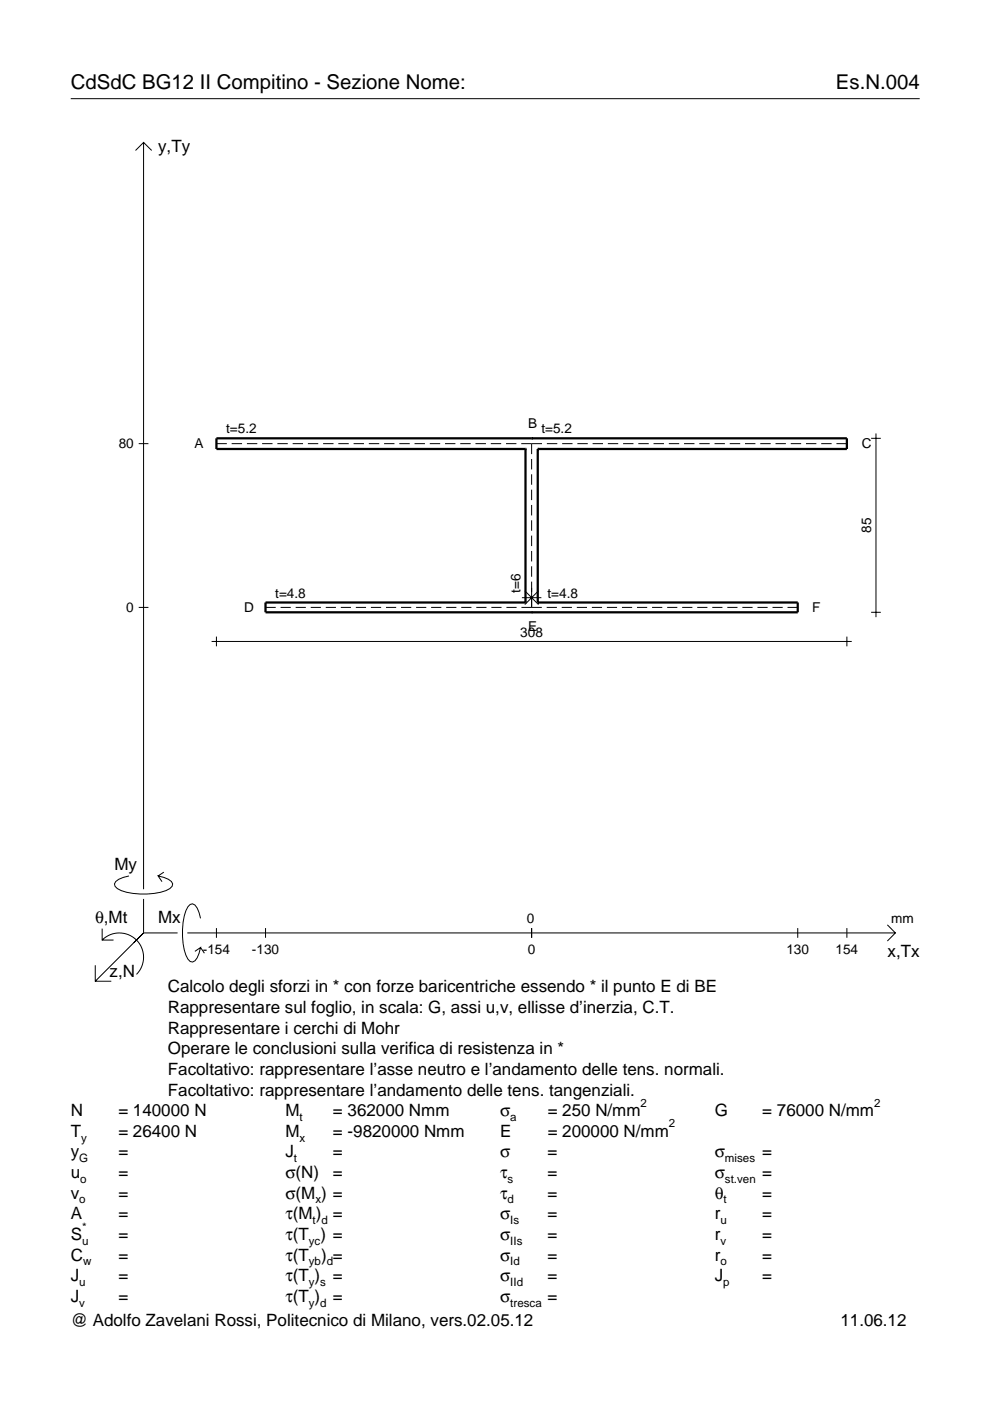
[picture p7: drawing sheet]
<svg xmlns="http://www.w3.org/2000/svg" width="210mm" height="297mm" viewBox="0 0 210 297" stroke-linecap="round" stroke-linejoin="round" font-family="sans-serif">
<g fill="none" stroke="#000" stroke-width=".21">
<path d="M15 20.9h180M28.7 31.9l1.7-1.7 1.8 1.7M30.4 30.2v158.3M29.4 94.1h2.1M45.9 94.1h2.2M49.1 94.1h2.2M52.3 94.1h2.2M55.6 94.1h2.2M58.8 94.1h2.2M62 94.1h2.2M65.3 94.1h2.2M68.5 94.1h2.2"/>
<path d="M71.7 94.1h2.2M75 94.1h2.2M78.2 94.1h2.2M81.4 94.1h2.2M84.7 94.1h2.2M87.9 94.1h2.2M91.1 94.1h2.2M94.4 94.1h2.2M97.6 94.1h2.2M100.8 94.1h2.2M104.1 94.1h2.2M107.3 94.1h2.2"/>
<path d="M110.5 94.1h4.4M112.7 94.1v2.2M112.7 97.3v2.2M115.9 94.1h2.3M119.2 94.1h2.2M122.4 94.1h2.2M125.6 94.1h2.2M128.9 94.1h2.2M132.1 94.1h2.2M135.3 94.1h2.2M138.6 94.1h2.2M141.8 94.1h2.2"/>
<path d="M145 94.1h2.2M148.3 94.1h2.2M151.5 94.1h2.2M154.7 94.1h2.2M158 94.1h2.2M161.2 94.1h2.2M164.4 94.1h2.2M167.7 94.1h2.2M170.9 94.1h2.2M174.1 94.1h2.2M177.3 94.1h2.3M184.7 92.9h2.1"/>
<path d="M185.7 91.9v39M112.7 100.6v2.2M112.7 103.8v2.2M112.7 107.1v2.2M112.7 110.3v2.2M112.7 113.6v2.2M112.7 116.8v2.2M29.4 128.8h2.1M44.9 136h135.7M45.9 135v2M56.3 128.8h2.2M59.5 128.8h2.2"/>
<path d="M62.7 128.8h2.1M65.9 128.8h2.1M69.1 128.8h2.1M72.3 128.8h2.1M75.4 128.8h2.2M78.6 128.8h2.2M81.8 128.8h2.2M85 128.8h2.2M88.2 128.8h2.2M91.4 128.8h2.2M94.6 128.8h2.2M97.8 128.8h2.2"/>
<path d="M101 128.8h2.1M104.2 128.8h2.1M107.4 128.8h2.1M110.6 128.8h4.3M110.7 126.7h4.1M111.3 125.3l2.9 2.9M112.7 120.1v2.2M112.7 123.3v5.5M114.2 125.3l-2.9 2.9M115.9 128.8h2.2M119.1 128.8h2.2M122.3 128.8h2.2"/>
<path d="M125.5 128.8h2.1M128.7 128.8h2.1M131.9 128.8h2.1M135.1 128.8h2.1M138.2 128.8h2.2M141.4 128.8h2.2M144.6 128.8h2.2M147.8 128.8h2.2M151 128.8h2.2M154.2 128.8h2.2M157.4 128.8h2.2M160.6 128.8h2.2"/>
<path d="M163.8 128.8h2.1M167 128.8h2.1M179.6 135v2M184.7 129.8h2.1M21.7 199.3a5.1 5.1 0 0 1 7.2 0 5.1 5.1 0 0 1 0 7.3M21.7 196.9v2.4h2.4M27.3 185.7a3.6 3.6 0 0 0-3 1.7l.1 .5a5.6 5.6 0 0 0 3.8 1.5 13.4 13.4 0 0 0 7.8-1l.5-.5 .1-.5a3.6 3.6 0 0 0-3.1-1.7l.8 1.2M30.4 190.6v7.2M30.4 197.8l-10.2 10.2M30.4 197.8h7.2M34.7 184.9l-1.2 .8M39.7 197.8h150.1"/>
<path d="M42.5 194.7a3.6 3.6 0 0 0-1.7-3.1l-.5 .2a5.7 5.7 0 0 0-1.5 3.7 13.3 13.3 0 0 0 1 7.9l.5 .5 .5 .1a3.6 3.6 0 0 0 1.7-3.1l-1.2 .8M45.9 196.8v2M56.3 196.8v2M112.7 196.8v2M169.1 196.8v2M179.6 196.8v2M188.1 196.1l1.7 1.7-1.7 1.7M20.2 204.7v3.3h3.4M42.5 200.9l.8 1.2"/>
</g>
<path d="M111.4 95.2h.1M111.4 95.2h-65.5v-2.3h133.7v2.3h-65.6M111.4 95.2v32.5M112.7 92.9h.1M114 95.2h.1M114 95.2v32.5M111.4 127.7h.1M111.4 127.7h-55.1v2.1h112.8v-2.1h-55.1M112.7 129.8h.1M114 127.7h.1" fill="none" stroke="#000" stroke-width=".48"/>
<g font-size="4.3">
<text x="15" y="18.9">CdSdC BG12 II Compitino - Sezione Nome:</text>
<text x="177.2" y="18.9">Es.N.004</text>
</g>
<g font-size="3.6">
<text x="33.5" y="32.3">y,Ty</text>
<text x="24.3" y="184.4">My</text>
<text x="20.1" y="195.7">θ,Mt</text>
<text x="33.5" y="195.7">Mx</text>
<text x="188.2" y="203">x,Tx</text>
<text x="23.2" y="207.1">z,N</text>
<text x="35.6" y="210.4">Calcolo degli sforzi in * con forze baricentriche essendo * il punto E di BE</text>
<text x="35.6" y="214.8">Rappresentare sul foglio, in scala: G, assi u,v, ellisse d’inerzia, C.T.</text>
<text x="35.6" y="219.2">Rappresentare i cerchi di Mohr</text>
<text x="35.6" y="223.5">Operare le conclusioni sulla verifica di resistenza in *</text>
<text x="35.6" y="227.9">Facoltativo: rappresentare l’asse neutro e l’andamento delle tens. normali.</text>
<text x="35.6" y="232.3">Facoltativo: rappresentare l’andamento delle tens. tangenziali.</text>
<text x="15" y="236.7">N</text>
<text x="25.1" y="236.7">= 140000 N</text>
<text x="60.5" y="236.7">M</text>
<text x="70.6" y="236.7">= 362000 Nmm</text>
<text x="106" y="236.7">σ</text>
<text x="116.1" y="236.7">= 250 N/mm</text>
<text x="151.5" y="236.7">G</text>
<text x="161.6" y="236.7">= 76000 N/mm</text>
<text x="15" y="245.4">y</text>
<text x="15" y="241">T</text>
<text x="25.1" y="245.4">=</text>
<text x="25.1" y="241">= 26400 N</text>
<text x="60.5" y="245.4">J</text>
<text x="60.5" y="241">M</text>
<text x="70.6" y="245.4">=</text>
<text x="70.6" y="241">= -9820000 Nmm</text>
<text x="106" y="245.4">σ</text>
<text x="106" y="241">E</text>
<text x="116.1" y="245.4">=</text>
<text x="116.1" y="241">= 200000 N/mm</text>
<text x="151.5" y="245.4">σ</text>
<text x="161.6" y="245.4">=</text>
<text x="15" y="249.8">u</text>
<text x="25.1" y="249.8">=</text>
<text x="60.5" y="249.8">σ(N)</text>
<text x="70.6" y="249.8">=</text>
<text x="106" y="249.8">τ</text>
<text x="116.1" y="249.8">=</text>
<text x="151.5" y="249.8">σ</text>
<text x="161.6" y="249.8">=</text>
<text x="15" y="254.2">v</text>
<text x="25.1" y="254.2">=</text>
<text x="60.5" y="254.2">σ(M ) =</text>
<text x="106" y="254.2">τ</text>
<text x="116.1" y="254.2">=</text>
<text x="151.5" y="254.2">θ</text>
<text x="161.6" y="254.2">=</text>
<text x="15" y="258.5">A</text>
<text x="15" y="262.9">S</text>
<text x="25.1" y="262.9">=</text>
<text x="25.1" y="258.5">=</text>
<text x="60.5" y="262.9">τ(T ) =</text>
<text x="60.5" y="258.5">τ(M ) =</text>
<text x="106" y="258.5">σ</text>
<text x="106" y="262.9">σ</text>
<text x="116.1" y="258.5">=</text>
<text x="116.1" y="262.9">=</text>
<text x="151.5" y="262.9">r</text>
<text x="151.5" y="258.5">r</text>
<text x="161.6" y="262.9">=</text>
<text x="161.6" y="258.5">=</text>
<text x="15" y="267.3">C</text>
<text x="25.1" y="267.3">=</text>
<text x="60.5" y="267.3">τ(T</text>
<text x="68.1" y="267.3">) =</text>
<text x="106" y="267.3">σ</text>
<text x="116.1" y="267.3">=</text>
<text x="151.5" y="267.3">r</text>
<text x="161.6" y="267.3">=</text>
<text x="15" y="271.7">J</text>
<text x="25.1" y="271.7">=</text>
<text x="60.5" y="271.7">τ(T )</text>
<text x="70.6" y="271.7">=</text>
<text x="106" y="271.7">σ</text>
<text x="116.1" y="271.7">=</text>
<text x="151.5" y="271.7">J</text>
<text x="161.6" y="271.7">=</text>
<text x="15" y="276">J</text>
<text x="15" y="281.2">@ Adolfo Zavelani Rossi, Politecnico di Milano, vers.02.05.12</text>
<text x="25.1" y="276">=</text>
<text x="60.5" y="276">τ(T )</text>
<text x="70.6" y="276">=</text>
<text x="106" y="276">σ</text>
<text x="116.1" y="276">=</text>
<text x="178.2" y="281.2">11.06.12</text>
</g>
<g font-size="2.9">
<text x="25.2" y="95.1">80</text>
<text x="41.2" y="95">A</text>
<text x="47.9" y="91.9">t=5.2</text>
<text x="112" y="90.8">B</text>
<text x="114.8" y="91.9">t=5.2</text>
<text x="182.7" y="95">C</text>
<text x="184.7" y="113" transform="rotate(-90 184.7 113)">85</text>
<text x="110.4" y="125.7" transform="rotate(-90 110.4 125.7)">t=6</text>
<text x="26.8" y="129.8">0</text>
<text x="51.8" y="129.7">D</text>
<text x="58.4" y="126.7">t=4.8</text>
<text x="116.1" y="126.7">t=4.8</text>
<text x="172.2" y="129.7">F</text>
<text x="110.3" y="135">308</text>
<text x="112" y="133.9">E</text>
<text x="111.7" y="195.7">0</text>
<text x="189" y="195.7">mm</text>
<text x="43" y="202.2">-154</text>
<text x="53.4" y="202.2">-130</text>
<text x="111.9" y="202.2">0</text>
<text x="166.7" y="202.2">130</text>
<text x="177.2" y="202.2">154</text>
</g>
<g font-size="2.4">
<text x="63.5" y="237.7">t</text>
<text x="108.2" y="237.7">a</text>
<text x="135.8" y="234.7">2</text>
<text x="141.8" y="239">2</text>
<text x="185.3" y="234.7">2</text>
<text x="17.2" y="242">y</text>
<text x="63.5" y="242">x</text>
<text x="16.8" y="246.4">G</text>
<text x="17" y="250.8">o</text>
<text x="62.3" y="246.4">t</text>
<text x="107.6" y="250.8">s</text>
<text x="153.7" y="246.4">mises</text>
<text x="153.7" y="250.8">st.ven</text>
<text x="16.8" y="255.2">o</text>
<text x="66.9" y="255.2">x</text>
<text x="107.6" y="255.2">d</text>
<text x="153.4" y="255.2">t</text>
<text x="17.4" y="263.9">u</text>
<text x="17.4" y="260.9">*</text>
<text x="65.5" y="263.9">yc</text>
<text x="66.3" y="259.5">t d</text>
<text x="108.2" y="259.5">Is</text>
<text x="108.2" y="263.9">IIs</text>
<text x="152.7" y="263.9">v</text>
<text x="152.7" y="259.5">u</text>
<text x="17.6" y="268.3">w</text>
<text x="65.5" y="268.3">yb d</text>
<text x="108.2" y="268.3">Id</text>
<text x="152.7" y="268.3">o</text>
<text x="16.8" y="272.7">u</text>
<text x="65.5" y="272.7">y s</text>
<text x="108.2" y="272.7">IId</text>
<text x="153.3" y="272.7">p</text>
<text x="16.8" y="277">v</text>
<text x="65.5" y="277">y d</text>
<text x="108.2" y="277">tresca</text>
</g>
</svg>
